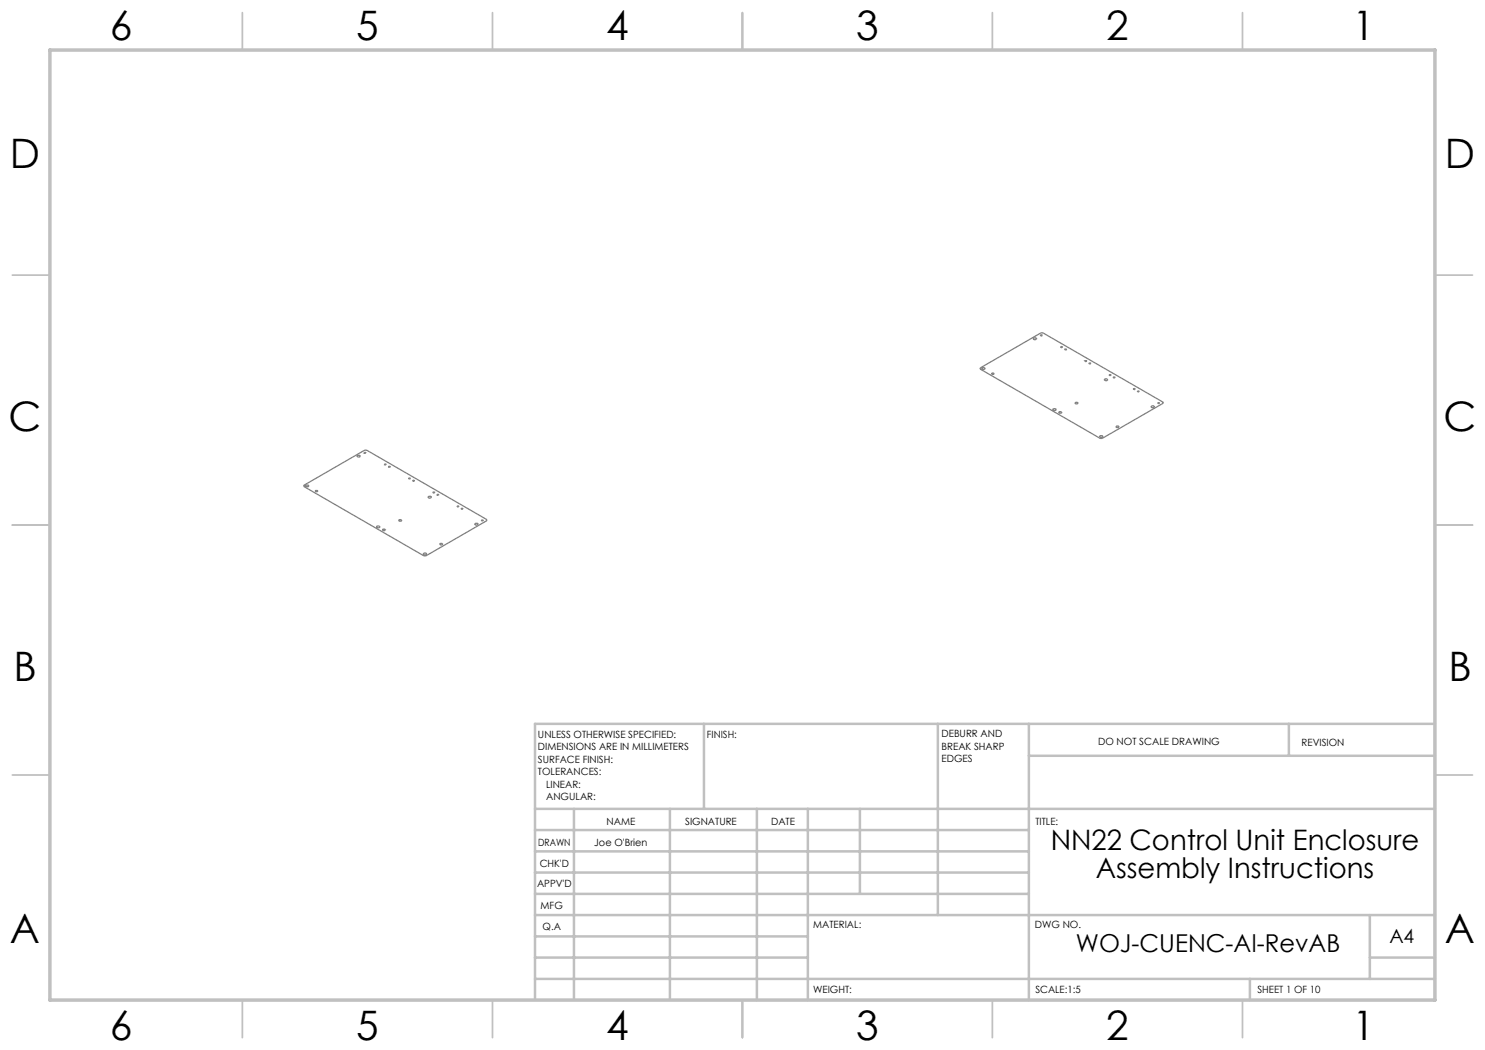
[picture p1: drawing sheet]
<svg xmlns="http://www.w3.org/2000/svg" width="297mm" height="210mm" viewBox="0 0 297 210" stroke-linecap="round" stroke-linejoin="round" font-family="sans-serif">
<g fill="none" stroke="#808080" stroke-width=".25">
<path d="M196 73.6l12.2-7h.4l24.1 13.9v.1l-12.3 7.1h-.3l-24.1-13.9zM196.4 73.7l.2-.2 .3 .1a.27 .27 0 0 1-.2 .3 .27 .27 0 0 1-.3-.2zM198.3 74.7l.3-.1 .2 .2-.3 .1zM206.7 67.7l.2-.1a.26 .26 0 0 1 .3 0 .26 .26 0 0 1 0 .3 .26 .26 0 0 1-.3 0zM213 69.8l.3 .1-.2 .1zM217 72.2l.2-.1 .1 .2h-.2zM217.8 72.6h.3v.1l-.2 .1zM220.9 75.9l.2-.1a.26 .26 0 0 1 .3 0 .26 .26 0 0 1 0 .4 .26 .26 0 0 1-.3-.1zM221.9 75h.3l-.3 .1zM227.5 78.3l.3-.1v.1zM60.7 97.1l12.3-7.1h.3l24.1 13.9v.2l-12.2 7.1h-.4l-24.1-13.9zM61.1 97.1l.2-.1a.26 .26 0 0 1 .4 0 .26 .26 0 0 1 0 .4 .26 .26 0 0 1-.4 0z"/>
<path d="M63.1 98.2v-.1a.21 .21 0 0 1 .4 0 .21 .21 0 0 1-.1 .3 .21 .21 0 0 1-.3-.1zM71.4 91.1h.2a.25 .25 0 0 1 .3-.1 .25 .25 0 0 1 .1 .4 .25 .25 0 0 1-.4 0zM72.9 90.5h.2l.1 .1-.2 .1zM76.9 92.9h.3zM77.8 93.3l.2 .1h-.2zM81.7 95.7l.3-.1 .1 .1zM85.7 99.3h.1a.26 .26 0 0 1 .4 0 .26 .26 0 0 1 0 .3 .26 .26 0 0 1-.4 0l-.2-.2zM86.6 98.4l.3 .1-.2 .1zM87.5 98.9l.2 .1-.2 .1zM210.6 81.8l.1-.1a.26 .26 0 0 1 .4 0 .26 .26 0 0 1 0 .4 .26 .26 0 0 1-.4 0zM211.8 82.4l.3-.1 .2 .2-.4 .1zM215.1 80.5h.2a.18 .18 0 0 1 .3 .1 .18 .18 0 0 1-.3 .2l-.2-.1z"/>
<path d="M220 87.2l.1-.1a.27 .27 0 0 1 .4 0 .27 .27 0 0 1-.1 .4 .27 .27 0 0 1-.3-.1l-.2-.1zM223.2 85.3l.5-.1a.24 .24 0 0 1-.2 .3 .24 .24 0 0 1-.3-.2zM230.3 81.2h.4a.22 .22 0 0 1 .1 .3 .22 .22 0 0 1-.4 0l-.2-.1zM231.6 80.6h.3zM75.4 105.3l.1-.1a.26 .26 0 0 1 .4 0 .26 .26 0 0 1 0 .4 .26 .26 0 0 1-.4-.1l-.2-.1zM76.6 105.9h.4a.23 .23 0 0 1-.2 .3 .23 .23 0 0 1-.2-.3zM79.8 104h.5a.23 .23 0 0 1-.3 .2 .23 .23 0 0 1-.2-.2zM84.7 110.8a.27 .27 0 0 1 .3-.3 .27 .27 0 0 1 .2 .4h-.4zM88 108.7h.4a.22 .22 0 0 1-.2 .3 .22 .22 0 0 1-.2-.3zM91.5 101.2l.3 .1h-.3zM92.3 101.7l.3 .1h-.3zM95.1 104.7a.27 .27 0 0 1 .4 0 .27 .27 0 0 1 0 .4 .27 .27 0 0 1-.4-.1l-.1-.1z"/>
<path d="M96.3 104.1h.3l-.3 .1z"/>
<circle cx="208.3" cy="67.1" r=".14"/>
<circle cx="212.3" cy="69.4" r=".14"/>
<circle cx="222.8" cy="75.5" r=".14"/>
<circle cx="226.9" cy="77.8" r=".14"/>
<circle cx="82.7" cy="96.2" r=".14"/>
</g>
<g fill="none" stroke="#c0c0c0" stroke-width=".35">
<path d="M48.5 2.5v7.5M98.5 2.5v7.5M148.5 2.5v7.5M198.5 2.5v7.5M248.5 2.5v7.5M2.5 55h7.5M287 55h7.5M2.5 105h7.5M287 105h7.5M2.5 155h7.5M287 155h7.5M48.5 200v7.5"/>
<path d="M98.5 200v7.5M148.5 200v7.5M198.5 200v7.5M248.5 200v7.5"/>
</g>
<g fill="none" stroke="#c0c0c0" stroke-width=".5">
<path d="M140.8 144.8v17M187.6 144.8v38.2M205.8 144.8v55.2M205.8 151.2h81.2M257.8 144.8v6.4M287 144.8h-180v55.2M107 161.8h180M107 178.8h98.8M107 174.5h98.8M107 170.3h98.8M107 166h98.8M114.8 161.8v38.2"/>
<path d="M134 161.8v38.2M151.4 161.8v38.2M161.6 161.8v38.2M172 161.8v17M107 195.8h180M107 191.5h54.6M107 187.3h54.6M107 183h180M250 195.8v4.2M274 191.5h13M274 183v12.8"/>
</g>
<path d="M10 10h277v190h-277z" fill="none" stroke="#c0c0c0" stroke-width=".7"/>
<g font-size="8.1">
<text x="22" y="8">6</text>
<text x="71.2" y="8">5</text>
<text x="121.2" y="8">4</text>
<text x="171.3" y="8">3</text>
<text x="221.3" y="8">2</text>
<text x="270.5" y="8">1</text>
<text x="2" y="33.6">D</text>
<text x="289" y="33.6">D</text>
<text x="1.7" y="86.1">C</text>
<text x="288.7" y="86.1">C</text>
<text x="2.7" y="136.1">B</text>
<text x="289.7" y="136.1">B</text>
<text x="2" y="188.6">A</text>
<text x="289" y="188.6">A</text>
<text x="22" y="208">6</text>
<text x="71.2" y="208">5</text>
<text x="121.2" y="208">4</text>
<text x="171.3" y="208">3</text>
<text x="221.3" y="208">2</text>
<text x="270.5" y="208">1</text>
</g>
<g font-size="5.6">
<text x="210.1" y="169.9">NN22 Control Unit Enclosure</text>
<text x="219.2" y="175.6">Assembly Instructions</text>
</g>
<text font-size="4.9" x="215.2" y="190.3">WOJ-CUENC-AI-RevAB</text>
<text font-size="3.9" x="277.9" y="188.5">A4</text>
<g font-size="2">
<text x="107.6" y="147.6">UNLESS OTHERWISE SPECIFIED:</text>
<text x="141.4" y="147.6">FINISH:</text>
<text x="188.3" y="147.5">DEBURR AND</text>
<text x="188.3" y="150">BREAK SHARP</text>
<text x="219.6" y="149">DO NOT SCALE DRAWING</text>
<text x="260.3" y="149.2">REVISION</text>
<text x="107.6" y="150.1">DIMENSIONS ARE IN MILLIMETERS</text>
<text x="107.6" y="152.6">SURFACE FINISH:</text>
<text x="107.6" y="155.1">TOLERANCES:</text>
<text x="188.3" y="152.5">EDGES</text>
<text x="109.2" y="157.6">LINEAR:</text>
<text x="109.2" y="160.1">ANGULAR:</text>
<text x="121.3" y="165">NAME</text>
<text x="137" y="164.9">SIGNATURE</text>
<text x="154.2" y="164.9">DATE</text>
<text x="207.1" y="164.9">TITLE:</text>
<text x="107.6" y="169.1">DRAWN</text>
<text x="107.9" y="173.3">CHK'D</text>
<text x="118.9" y="169.1">Joe O'Brien</text>
<text x="107.4" y="177.4">APPV'D</text>
<text x="108.1" y="181.8">MFG</text>
<text x="108.5" y="186">Q.A</text>
<text x="162.6" y="185.5">MATERIAL:</text>
<text x="207" y="185.5">DWG NO.</text>
<text x="162.6" y="198.5">WEIGHT:</text>
<text x="207.1" y="198.6">SCALE:1:5</text>
<text x="251.5" y="198.6">SHEET 1 OF 10</text>
</g>
</svg>
